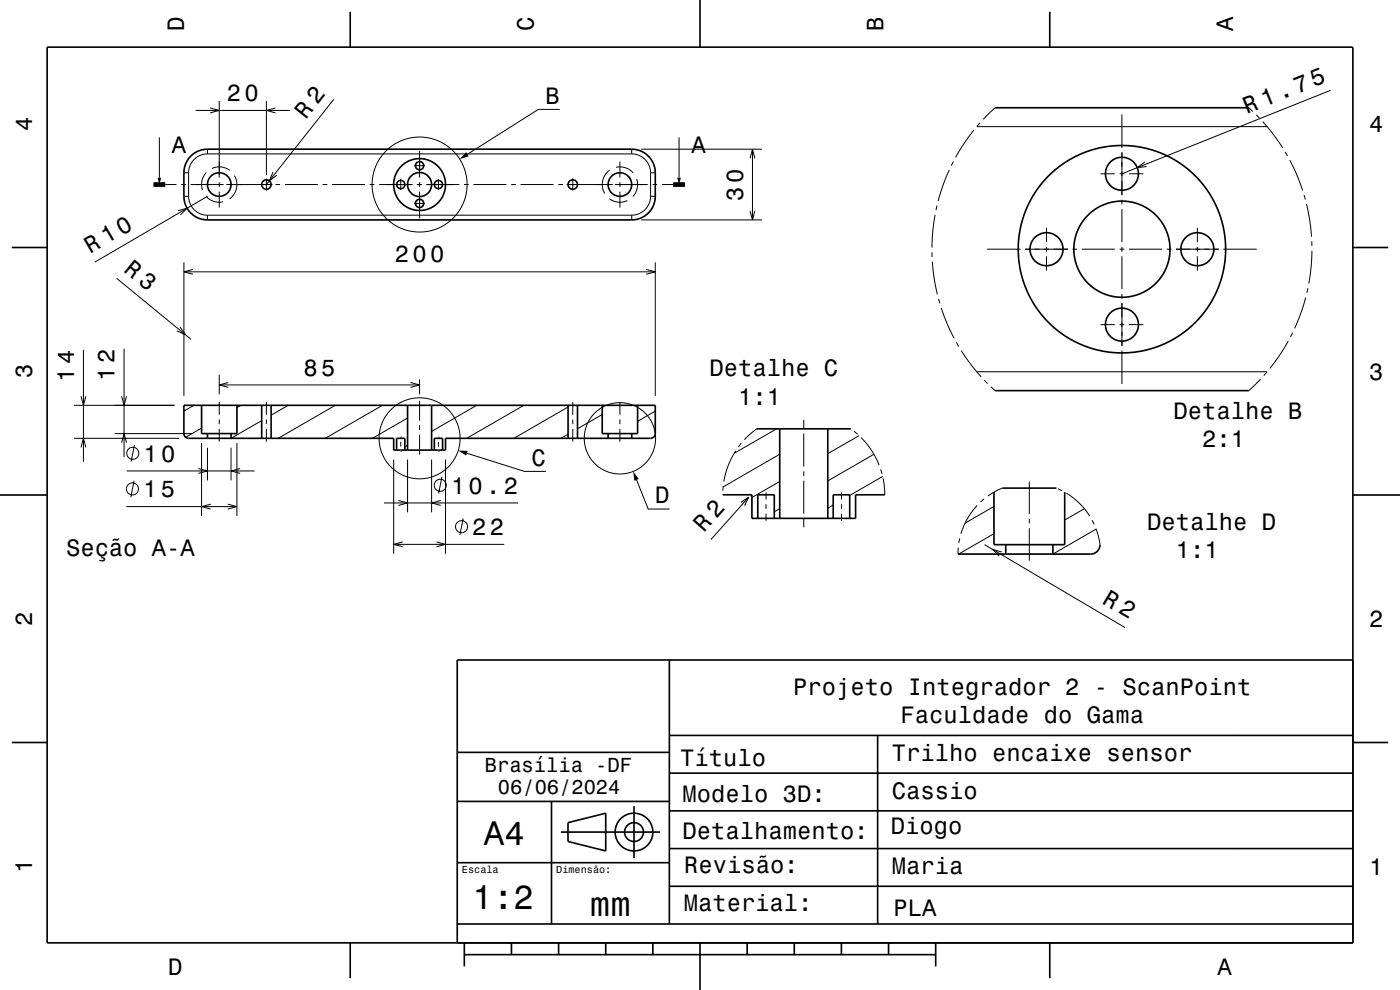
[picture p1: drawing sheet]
<svg xmlns="http://www.w3.org/2000/svg" width="297mm" height="210mm" viewBox="0 0 297 210" stroke-linecap="round" stroke-linejoin="round" font-family="sans-serif">
<g fill="none" stroke="#000" stroke-width=".21">
<path d="M282.3 19.2l-44.3 17.7M33.8 29.1v8.6M35.1 39.1h2.3M38.4 39.1h1M39 36.6h1M40 36.6v5M40.4 39.1h7M41.5 23.4h20M43.7 36.6a3.8 3.8 0 0 0-.7 3.7M44 32.6a4 4 0 0 0-4 4M44 31.6v1M44 32.6h90"/>
<path d="M44.6 22.9l1.9 .5-1.9 .5M45 35.7a3.8 3.8 0 0 1 3.7 .4M46.5 21.4v16.2M46.5 38.6v1M48 39.1h9.8M49.7 37.2a3.8 3.8 0 0 1-1 5M56.5 21.4v15.7M56.5 37.8v2.6M57.9 36.5l-.8 1.9 1.6-1.2M58.4 39.1h1M58.4 22.9l-1.9 .5 1.9 .5M60.4 39.1h7"/>
<path d="M68.4 39.1h1M70.4 39.1h7M70.8 21.1l-14.3 18M78.4 39.1h1M80.4 39.1h7.1M85 38v2.3M87.9 35.1h2.2M88.4 39.1h1.1M89 32v5.6M89 38.6v1M90.4 39.1h7M93 38v2.3"/>
<path d="M98.4 39.1h1M100.4 39.1h7M108.4 39.1h1M110.4 39.1h7M118.4 39.1h1M118.7 23.2h-4.5l-15 9.5M120.2 39.1h9.8M121.5 37.8v2.6M129.3 36.1a3.7 3.7 0 0 0-1 5M130.4 39.1h7M130.7 35.5a3.7 3.7 0 0 1 3.6 1.2M131.5 34.3v3.3"/>
<path d="M131.5 38.6v1M134 32.6a4 4 0 0 1 4 4M134 31.6v1M135.1 37.9a3.7 3.7 0 0 1-.8 3.8M136 31.6h25.6M138 36.6v5M138 36.6h1M138.4 39.1h1M140.4 39.1h2.4M144.1 29.1v8.6M159.1 33.6l.5-2 .6 2M159.6 31.6v15"/>
<path d="M201.4 36.1l-1.3 3.2-1.1 3.3M202.3 34.3l-.5 .9M206.6 27.6l-2.1 2.8-1.8 3M207.2 26.9h61.6M207.9 26l-.6 .8M211.1 22.9l-2.5 2.4M233.5 36.9h3M237.5 36.9h1M238 24.3v7.1M238 32.3v9.1M239.5 36.9h3.1M242.9 34.4l-1.6 1.2 1.9-.3"/>
<path d="M264.9 22.9l.9 .8M266.5 24.4l.7 .7M267.9 25.8l2.4 2.9 1.8 2.7M272.6 32.2l.5 .9M273.6 34l1.5 3.1 1.2 3.3M24.8 59.1l15.7 12.9M37.8 44.7l1.9-.5-1.4 1.4M39 55.7v28.3M39 41.6h1M39 57.7h100M40 41.6a4 4 0 0 0 4 4M40.9 57.1l-1.9 .6 1.9 .5"/>
<path d="M43.7 41.6a3.7 3.7 0 0 0 3.6 1.2M44 45.6v1M44 45.6h90M44 41.6l-23.9 14M46.5 40.6v3.4M87.9 43.1h2.2M89 40.6v5.7M129.3 42.2a3.7 3.7 0 0 0 3.8 .4M131.5 40.6v3.4M134 45.6v1M136 46.6h25.6M137.1 57.1l1.9 .6-1.9 .5"/>
<path d="M138 41.6a4 4 0 0 1-4 4M138 41.6h1M139 55.7v28.3M159.1 44.7l.5 1.9 .6-1.9M197.7 53.5v1M197.8 55.5l.3 3.3 .8 3.6M198.4 45.6l-.5 3.4-.2 3.5M198.8 43.6l-.2 1M209.4 52.9h7.1M217.5 52.9h9.1M222 48.3v3.1M222 52.4v1"/>
<path d="M222 54.4v3M227.5 52.9h1M229.5 52.9h7M237.5 52.9h1M238 42.4v1M238 44.4v7M238 52.4v1M238 54.4v7M239.5 52.9h7M247.5 52.9h1M249.5 52.9h9.1M254 48.3v3.1"/>
<path d="M254 52.4v1M254 54.4v3M259.5 52.9h7.1M276.6 41.4l.3 .9M277.2 43.3l.6 3.4 .4 3.5M278.3 51.2v1M278.3 53.2l-.1 3.2-.5 3.8M17.7 74.2v23.8M26.3 74v23M38.2 69.4l1.2 1.6-1.9-.8M46.5 79.5v4.2M199.1 63.4l.3 1"/>
<path d="M199.7 65.3l1.2 3.3 1.5 3.2M202.9 72.6l.5 .9M203.9 74.4l2 2.8 2.2 2.7M207.2 78.9h61.6M233.5 68.9h3M237.5 68.9h1M238 62.4v1M238 64.3v9.1M238 74.4v7.1M239.5 68.9h3.1M268.8 78.9l-.7 .8M273.3 72.3l-1.8 3-2.1 2.9"/>
<path d="M274.2 70.6l-.4 .9M277 63.1l-1 3.1-1.4 3.5M277.5 61.1l-.3 1M15.7 93h22.3M15.7 86h21.3M17.2 84l.5 2 .5-2M17.2 94.9l.5-1.9 .5 1.9M24.3 92h16.5M25.8 93.9l.5-1.9 .5 1.9M25.8 84l.5 2 .5-2M26.9 99.9h27.1M28.5 94.4l-.7 3.5"/>
<path d="M41.1 86l-2.1 1.2M42.1 99.4l1.9 .5-1.9 .5M42.8 90.8l-3.4 2M42.8 94v15.5M44 95v6.9M46.5 85.3v2.7M46.5 89v1M46.5 91v2.7M46.5 81.7h42.5M48.4 81.1l-1.9 .6 1.9 .5M49 95v6.9M50.3 94v15.5"/>
<path d="M50.9 99.4l-1.9 .5 1.9 .5M51.1 86l-.8 .5M55.5 89.2l-6.5 3.8M56.5 85.3v2.7M56.5 89v1M56.5 91v2.7M61.1 86l-3.6 2.1M71.1 86l-12.1 7M81.1 86l-12.1 7M83.5 97.5v20M85 95.7h.1M85 92.7h.1"/>
<path d="M85 93.7v1M86.5 94.4l-.6 .4M86.5 88.7l-7.5 4.3M86.5 97.5v11.2M87.1 81.1l1.9 .6-1.9 .5M89 80.5v3.2M89 85v4.2M89 90.2v1M89 92.2v4.2M91.6 97.5v11.2M93 95.7h.1M93 92.7h.1"/>
<path d="M93 93.7v1M94.5 97.5v20M99 96.1l12.3 3.9h4.5M101.1 86l-9.5 5.5M111.1 86l-12.1 7M120.5 92.1l-1.5 .9M120.5 86.3l-11.5 6.7M121.5 85.3v2.7M121.5 89v1M121.5 91v2.7M127.8 87.9l-5.3 3.1M131.5 85.3v2.7"/>
<path d="M131.5 89v1M131.5 91v2.7M139 87.2l-3.7 2.2M156.1 95.6l-1.6 3.1-.9 3.4M157.3 94l-.7 .8M160.5 91l-2.6 2.3M164.8 91l-9.1 5.2M165.4 96.4l-12 6.9M170.5 89.1v1.9M170.5 92v7M170.5 100v1M180.5 91h.1"/>
<path d="M181.2 91.5l.7 .6M182.2 92.4l-6.6 3.8M182.7 92.8l2.2 2.7 1.6 3.1M185.4 96.4l-9.8 5.6M186.8 99.6l.3 .9M208.8 80.7l.7 .7M210.2 82.1l.9 .8M267.4 80.4l-2.5 2.5M26.8 107.5h23.5M28.4 102l-.7 3.5M44.7 106.9l-1.9 .6 1.9 .5M48.3 106.9l2 .6-2 .5"/>
<path d="M81.5 106.7h28.4M83.5 115.5h23.5M84.5 106.2l2 .5-2 .5M85.4 115l-1.9 .5 1.9 .5M92.6 115l1.9 .5-1.9 .5M93.5 106.2l-1.9 .5 1.9 .5M93.7 101.2l-.7 3.5M98.3 110l-.7 3.5M135 101.8l2.5 6.2h4.5M153.3 104.9v.1M153.4 103.1l-.1 1M157.2 106.6l1.6-1.1-.9 1.8"/>
<path d="M158.8 105.5l-8 9M162.5 104.5v1.5M162.5 107v1M162.5 109v1.5M165.4 107.9l-1.1 .7M165.4 102.1l-5.9 3.4M170.5 102v7M170.5 110v1.9M176.8 107.1l-1.2 .7M178.5 104.5v1.5M178.5 107v1M178.5 109v1.5"/>
<path d="M187.3 101.1l-7 4M187.3 101.5l.4 3.5M203.3 116.2l-.1 1.3M203.6 114.2l-.2 1M207.3 107.2l-1.9 2.6-.9 1.8-.6 1.6M208.8 105.8l-.8 .7M208.9 115.5l29.8 17.6M210.9 113.2l-7.5 4.3M210.9 107.4l-6.2 3.6M212.5 117.1l-1.9-.5 1.4 1.4M212.6 103.5l-3 1.7M218.4 102.1v6.9"/>
<path d="M218.4 110v1M218.4 112v6.9M224.1 103.5l.1 .1M224.4 103.7l1 .4M226 104.5h-.1M226.2 104.6l2.8 2.2 2.2 2.7M230 107.9l-4.1 2.4M231.7 110.3l.4 .9M232.5 112.2l.9 3.3M232.5 112.2l-9.1 5.3"/>
<circle cx="89" cy="39.1" r="10.1"/>
<circle cx="28.2" cy="96.1" r="1.28"/>
<circle cx="89" cy="93" r="8.6"/>
<circle cx="131.5" cy="93" r="7.6"/>
<circle cx="28.1" cy="103.7" r="1.28"/>
<circle cx="93.4" cy="102.9" r="1.28"/>
<circle cx="97.9" cy="111.7" r="1.28"/>
</g>
<g fill="none" stroke="#000" stroke-width=".35">
<path d="M10 10h277v190h-277zM74.3 2.5v7.5M148.5 0v10M222.7 2.5v7.5M40.4 33.2a5 5 0 0 1 3.6-1.6h90a5 5 0 0 1 5 5v5a5 5 0 0 1-5 5h-90a5 5 0 0 1-5-5v-5a5 5 0 0 1 1.4-3.4zM211.1 22.9h53.8M2.5 52.5h7.5M287 52.5h7.5M39 86h100v6.1l-.3 .6-.7 .3h-43.5v2.5h-11v-2.5h-43.6l-.6-.3-.3-.5zM42.8 86v6h7.5v-6M44 92v1M49 92v1"/>
<path d="M55.5 86v7M57.5 86v7M84.1 95.5v-2.5h1.8v2.5M86.5 86v9.5M91.6 86v9.5M92.1 95.5v-2.5h1.8v2.5M120.5 86v7M122.5 86v7M127.8 86v6h7.5v-6M129 92v1M134 92v1M160.5 91h20"/>
<path d="M165.4 91v19M175.6 91v19M211.1 82.9h53.8M0 105h10M153.3 105h6.2v5h22v-5h6.2M160.8 110v-5h3.5v5M176.8 110v-5h3.5v5M210.9 104.4v11.1h15v-11.1M212.6 103.5h11.5M213.4 115.5v2M223.4 115.5v2M233.4 115.5a2 2 0 0 1-2 2h-28.2"/>
<path d="M287 105h10M142 140v56M287 140h-190v60M2.5 157.5h7.5M97.1 159.6h45M142 156h145M186.2 156v40M287 157.5h7.5M97 170h45M117 170v26M119 176.5h21M120.5 174.5l8-2v8l-8-2z"/>
<path d="M134.5 171v11M142 172h145M142 164h145M97 196h190M97 183h45M142 188h145M142 180h145M74.3 200v7.5M98.5 202.5h100M98.5 200v5M108.5 200v2.5M118.5 200v2.5"/>
<path d="M128.5 200v2.5M138.5 200v2.5M148.5 200v10M158.5 200v2.5M168.5 200v2.5M178.5 200v2.5M188.5 200v2.5M198.5 200v5M222.7 200v7.5"/>
<circle cx="46.5" cy="39.1" r="2.5"/>
<circle cx="56.5" cy="39.1" r="1"/>
<circle cx="85" cy="39.1" r=".88"/>
<circle cx="89" cy="39.1" r="5.5"/>
<circle cx="89" cy="35.1" r=".88"/>
<circle cx="89" cy="39.1" r="2.55"/>
<circle cx="93" cy="39.1" r=".87"/>
<circle cx="121.5" cy="39.1" r="1"/>
<circle cx="131.5" cy="39.1" r="2.5"/>
<circle cx="238" cy="36.9" r="3.5"/>
<circle cx="89" cy="43.1" r=".87"/>
<circle cx="222" cy="52.9" r="3.5"/>
<circle cx="238" cy="52.9" r="10.2"/>
<circle cx="238" cy="52.9" r="22"/>
<circle cx="254" cy="52.9" r="3.5"/>
<circle cx="238" cy="68.9" r="3.5"/>
<circle cx="134.5" cy="176.5" r="2"/>
<circle cx="134.5" cy="176.5" r="4"/>
</g>
<path d="M32.6 39.1h2.5M142.8 39.1h2.5" fill="none" stroke="#000" stroke-width="1" stroke-linecap="butt"/>
<g fill="#000">
<path d="M33.4 37.7h.8l-.4 1.4z" fill-rule="evenodd"/>
<path d="M98.9 32.3l.5 .9-1.9 .6z" fill-rule="evenodd"/>
<path d="M143.7 37.7h.7l-.3 1.4z" fill-rule="evenodd"/>
<path d="M97.2 95.6h2l-.3 1z" fill-rule="evenodd"/>
<path d="M134.3 100l1.2 1.6-.9 .4z" fill-rule="evenodd"/>
</g>
<g font-size="7.2">
<text x="102.7" y="179.3">A4</text>
<text x="100.3" y="192.9">1:2</text>
<text x="125.2" y="194.3">mm</text>
</g>
<text font-size="5.1" x="149.3" y="113.1" transform="rotate(-48 149.3 113.1)">R 2</text>
<g font-size="5">
<text x="39" y="6.5" transform="rotate(-90 39 6.5)">D</text>
<text x="113.2" y="6.5" transform="rotate(-90 113.2 6.5)">C</text>
<text x="187.4" y="6.5" transform="rotate(-90 187.4 6.5)">B</text>
<text x="261.6" y="6.5" transform="rotate(-90 261.6 6.5)">A</text>
<text x="48.1" y="21.4">20</text>
<text x="115.7" y="22">B</text>
<text x="6.8" y="27.8" transform="rotate(-90 6.8 27.8)">4</text>
<text x="64.9" y="25.4" transform="rotate(-52 64.9 25.4)">R 2</text>
<text x="264.5" y="24.1" transform="rotate(-22 264.5 24.1)">R 1.75</text>
<text x="290.5" y="28.1">4</text>
<text x="36.4" y="32.5">A</text>
<text x="146.7" y="32.5">A</text>
<text x="157.6" y="42.5" transform="rotate(-90 157.6 42.5)">30</text>
<text x="19.1" y="53.9" transform="rotate(-30 19.1 53.9)">R 10</text>
<text x="26" y="57.5" transform="rotate(39 26 57.5)">R 3</text>
<text x="83.8" y="55.7">200</text>
<text x="6.8" y="80.3" transform="rotate(-90 6.8 80.3)">3</text>
<text x="15.7" y="81" transform="rotate(-90 15.7 81)">14</text>
<text x="24.3" y="80.7" transform="rotate(-90 24.3 80.7)">12</text>
<text x="64.4" y="79.7">85</text>
<text x="150.5" y="79.8">Detalhe C</text>
<text x="290.5" y="80.6">3</text>
<text x="156.6" y="85.9">1:1</text>
<text x="249" y="88.8">Detalhe B</text>
<text x="255" y="94.8">2:1</text>
<text x="30.5" y="97.9">10</text>
<text x="112.8" y="98.8">C</text>
<text x="30.4" y="105.5">15</text>
<text x="95.7" y="104.7">10.2</text>
<text x="139" y="106.8">D</text>
<text x="100.2" y="113.5">22</text>
<text x="243.4" y="112.4">Detalhe D</text>
<text x="14" y="117.8">Seção A-A</text>
<text x="249.4" y="118.4">1:1</text>
<text x="233.6" y="127.8" transform="rotate(31 233.6 127.8)">R 2</text>
<text x="6.8" y="132.8" transform="rotate(-90 6.8 132.8)">2</text>
<text x="290.5" y="133.1">2</text>
<text x="168.3" y="147.3">Projeto Integrador 2 - ScanPoint</text>
<text x="191.1" y="153.4">Faculdade do Gama</text>
<text x="189.2" y="161.4">Trilho encaixe sensor</text>
<text x="144.3" y="162.6">Título</text>
<text x="144.8" y="170">Modelo 3D:</text>
<text x="189.2" y="169.4">Cassio</text>
<text x="144.8" y="178">Detalhamento:</text>
<text x="189" y="176.8">Diogo</text>
<text x="6.8" y="185.3" transform="rotate(-90 6.8 185.3)">1</text>
<text x="145.1" y="185.2">Revisão:</text>
<text x="189.2" y="185.4">Maria</text>
<text x="290.5" y="185.6">1</text>
<text x="145.1" y="193.2">Material:</text>
<text x="189.6" y="194.2">PLA</text>
<text x="35.7" y="206.8">D</text>
<text x="258.3" y="206.8">A</text>
</g>
<g font-size="4.3">
<text x="102.9" y="163.8">Brasília -DF</text>
<text x="105.6" y="168.4">06/06/2024</text>
</g>
<g font-size="2.2">
<text x="98" y="185.1">Escala</text>
<text x="118" y="185.1">Dimensão:</text>
</g>
</svg>
